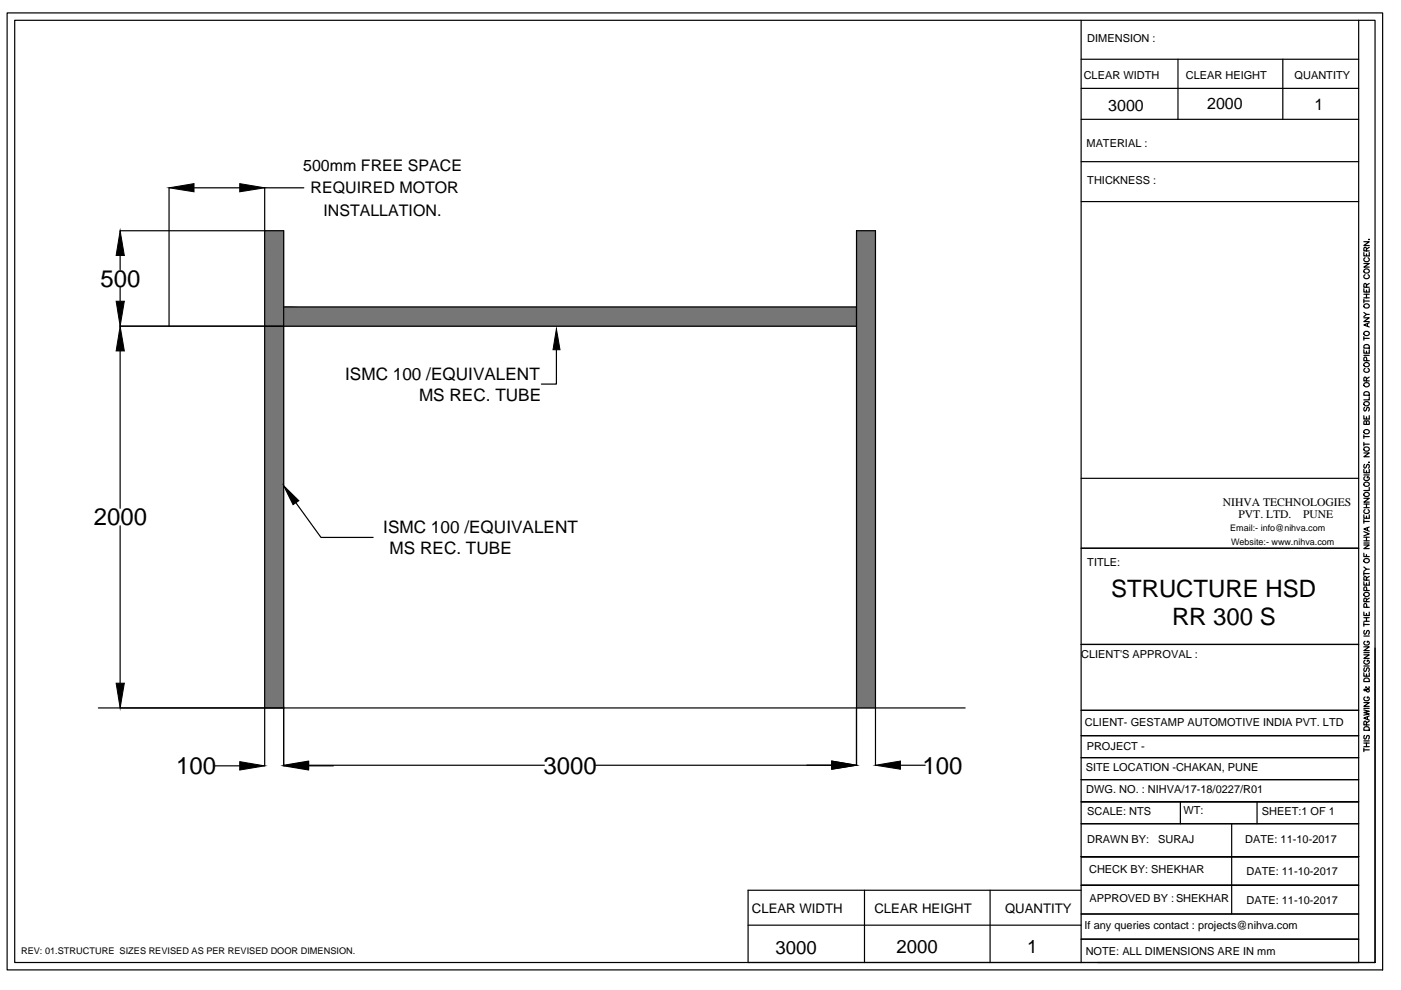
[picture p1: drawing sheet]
<svg xmlns="http://www.w3.org/2000/svg" width="297mm" height="210mm" viewBox="0 0 297 210" stroke-linecap="round" stroke-linejoin="round" font-family="sans-serif">
<!-- layer: 0 -->
<g fill="#767676" stroke="#767676" stroke-width=".21">
<path d="M56.1 48.9v101.2h4zM56.1 48.9h4v101.2z"/>
<path d="M181.6 48.9v101.2h4zM181.6 48.9h4v101.2z"/>
<path d="M60.1 65.1v4.1h121.5zM60.1 65.1h121.5v4.1z"/>
</g>
<g fill="none" stroke="#000" stroke-width=".25">
<path d="M1.5 2.7h291.6v202.9h-291.6zM3.1 4.3h288.4v199.8h-288.4zM229.2 4.3v199.8M229.2 12.6h58.9M229.2 18.7h58.9M249.8 12.6v12.7M272 12.6v12.7M288.1 4.3v199.8h-129.5v-15.3h70.6M35.8 39.8v29.4M41.1 39.8h9.7M56.1 39.8v122.6M56.1 39.8h8.3"/>
<path d="M229.2 25.3h58.9M229.2 34.3h58.9M25.5 48.9h34.6v113.5M25.5 54.2v3M229.2 42.7h58.9M289.2 55.9h1.1l-1.1 .7h1.1M289.2 53.5v.8h1.1v-.8M289.2 51.3h1.1l-1.1 .8h1.1M289.2 57.3a.54 .54 0 0 1 .8-.3 .54 .54 0 0 1 .1 .8 .56 .56 0 0 1-.6 .1 .56 .56 0 0 1-.3-.6zM289.4 58.2a.44 .44 0 0 0-.2 .5 .44 .44 0 0 0 .4 .4h.3a.44 .44 0 0 0 .4-.4 .44 .44 0 0 0-.2-.5M289.4 54.6a.44 .44 0 0 0-.2 .5 .44 .44 0 0 0 .4 .4h.3a.44 .44 0 0 0 .4-.4 .44 .44 0 0 0-.2-.5M289.7 53.2v-.6l-.5-.1v.7h1.1"/>
<path d="M289.7 53.8v.5M290.3 50.7v.1zM290.3 52.4l-.6 .4M25.5 69.2h156.1M25.5 60.9v3M25.5 74.4v33.4M60.1 65.1h121.5M118 74.2v7.2h-3.2M289.2 74.2v.7h1.1v-.7M289.2 67.4h1.1l-1.1 .8h1.1M289.2 61.2v.7h1.1v-.7M289.2 63.4v.8"/>
<path d="M289.2 71.4v.7M289.2 75.3h1.1M289.2 71.7h1.1M289.2 66.2l.5 .5M289.2 63.8h1.1M289.2 63.1h1.1M289.2 62.4h1.1M289.2 77.1a.54 .54 0 0 1 .8-.2 .54 .54 0 0 1 .1 .8 .56 .56 0 0 1-.6 0 .56 .56 0 0 1-.3-.6zM289.2 73.3a.65 .65 0 0 1 1.1 .1v.4h-1.1zM289.4 78.1a.44 .44 0 0 0-.2 .5 .44 .44 0 0 0 .4 .3h.3a.44 .44 0 0 0 .4-.3 .44 .44 0 0 0-.2-.5M289.7 60.9v-.7l-.3-.1-.2 .1v.7h1.1M289.7 61.5v.4"/>
<path d="M289.7 62.4v.7M289.7 74.5v.4M289.8 76.5l-.1-.7h-.5v.7h1.1M289.9 68.6v.6M290.3 68.4l-1.1 .5 1.1 .4M290.3 66.7h-.6l-.5 .4M290.3 80l-.6 .3M290.3 60.1l-.6 .4M289.2 99.5v.7h1.1v-.7M289.2 96h1.1l-1.1 .8h1.1M289.2 88.1v.7h1.1v-.7M289.2 92.2v.7"/>
<path d="M289.2 93.8v.8M289.2 94.2h1.1M289.2 92.6h1.1M289.2 85.4a.58 .58 0 0 1 .7-.3 .58 .58 0 0 1 .4 .7 .58 .58 0 0 1-.7 .2 .58 .58 0 0 1-.4-.6zM289.2 83.3a.65 .65 0 0 1 1.1 .1v.4h-1.1zM289.2 81.4a.58 .58 0 0 1 .7-.3 .58 .58 0 0 1 .4 .7 .58 .58 0 0 1-.7 .2 .58 .58 0 0 1-.4-.6zM289.3 98.5l-.1 .2v.4l.1 .2 .2-.1 .3-.6 .3-.1 .2 .2-.2 .6M289.3 86.3l-.1 .3 .1 .6 .4-.3 .3-.6 .3 .2v.4l-.2 .3M289.7 89.5l.2-.3 .3 .1 .1 .2v.5h-1.1v-.7l.5 .1v.6M289.7 80.8v-.7l-.3-.1-.2 .1v.7h1.1M289.7 88.4v.4M289.7 99.8v.4"/>
<path d="M290.3 97.9v.2zM290.3 84.1v.7h-1.1M25.5 111.5v33.4M62.7 106.6l5.4 7.3h11M229.2 116.2h58.9M229.2 101.4h58.9M289.2 117.3v.7h1.1M289.2 115.6h1.1l-1.1 .7h1.1M289.2 112.7l1.1 .5-1.1 .4M289.2 109.2v.7h1.1v-.7M289.2 105.6h1.1l-1.1 .9h1.1M289.2 110.1v.8"/>
<path d="M289.2 115.1h1.1M289.2 114.7h1.1M289.2 113.9h1.1M289.2 110.6h1.1M289.2 107.6h1.1M289.2 106.9h1.1M289.2 100.7h1.1M289.2 118.6a.58 .58 0 0 1 .7-.2 .58 .58 0 0 1 .4 .7 .58 .58 0 0 1-.7 .2 .58 .58 0 0 1-.4-.7zM289.4 108.1a.42 .42 0 0 0-.2 .4 .42 .42 0 0 0 .4 .4h.3a.42 .42 0 0 0 .4-.4 .42 .42 0 0 0-.2-.4M289.4 101.1l-.2 .2a.56 .56 0 0 0 .6 .6 .56 .56 0 0 0 .5-.7l-.4-.1v.2M289.7 106.9v.7M289.7 109.4v.5"/>
<path d="M289.7 113.9v.8M289.7 117.6v.4M289.9 111.9v.6M290.3 111.7l-1.1 .5 1.1 .4M290.3 103.3v.7h-1.1M288.1 136.6h-58.9h58.9M289.2 138.8h1.1l-1.1 .8h1.1M289.2 137.1h1.1l-1.1 .9h1.1M289.2 129.8v.7h1.1v-.7M289.2 123.3v.8h1.1v-.8M289.2 121.2v.8M289.2 132v.8"/>
<path d="M289.2 138.4h1.1M289.2 134.9h1.1M289.2 132.4h1.1M289.2 131.7h1.1M289.2 131h1.1M289.2 121.6h1.1M289.2 120.2l.5 .5M289.3 133.7l-.1 .3v.4l.1 .1 .2-.1 .3-.6 .3-.1 .2 .3-.2 .5M289.4 140a.44 .44 0 0 0-.2 .5 .44 .44 0 0 0 .4 .3h.3a.42 .42 0 0 0 .4-.4 .42 .42 0 0 0-.4-.4v.3M289.4 136a.42 .42 0 0 0-.2 .4 .42 .42 0 0 0 .4 .4h.3a.4 .4 0 0 0 .4-.4 .4 .4 0 0 0-.4-.4v.2M289.7 127.6v-.7h-.5v.7h1.1M289.7 123v-.7l-.3-.1-.2 .1v.7h1.1"/>
<path d="M289.7 123.6v.5M289.7 130.1v.4M289.7 131v.7M289.8 128.8l-.1-.7-.3-.1-.2 .1v.7h1.1M289.8 125.2l-.1-.7h-.5v.7h1.1M290.3 120.7h-.6l-.5 .4M290.3 126.8l-.6 .4M290.3 122.2l-.6 .4M291.5 137.4v66.7h-58.8M20.9 150.1h183.7M229.2 150.6h58.9M229.2 156h58.9"/>
<path d="M289.2 150.5l1.1 .3-1.1 .3 1.1 .3-1.1 .2M289.2 149h1.1l-1.1 .8h1.1M289.2 142.6v.8h1.1v-.8M289.2 159h1.1M289.2 158.6v.8M289.2 158.3h1.1M289.2 157.6h1.1M289.2 157.1h1.1M289.2 150.2h1.1M289.2 141.2h1.1M289.2 154.3a.65 .65 0 0 1 1.1 .2v.3h-1.1zM289.2 144a.65 .65 0 0 1 1.1 .1v.4h-1.1z"/>
<path d="M289.3 155.9l-.1 .3 .1 .5 .4-.2 .1-.5h.5v.4l-.2 .3M289.3 141.6l-.1 .3v.4h.3l.3-.6 .3-.1 .2 .3-.2 .5M289.4 147.8a.42 .42 0 0 0-.2 .4 .42 .42 0 0 0 .4 .4h.3a.4 .4 0 0 0 .4-.4 .4 .4 0 0 0-.4-.4v.2M289.7 145.6l-.2 .1a.73 .73 0 0 1 .7 1l-.4-.1-.3-.4h-.3v.1l.1 .2 .5-.2 .5-.4-.1-.3M289.7 153.7v-.7l-.3-.1-.2 .1v.7h1.1M289.7 142.9v.5M289.7 157.6v.7M289.9 152v.5M290.3 151.8l-1.1 .5 1.1 .4M290.3 152.9l-.6 .4M45.6 162.4h5.2M65.4 162.2h50"/>
<path d="M65.4 162.4h5.3M126.3 162.2h50M181.6 162.2v-113.3h4v113.3M190.9 162.2h5.3M229.2 160.6h58.9M229.2 165.3h58.9M229.2 174.7h58.9M250.3 170v4.7M261.1 174.7v19.1M266.5 170v4.7M288.1 170h-58.9h58.9M158.6 196.2h70.6"/>
<path d="M183.3 188.8v15.3M209.9 188.8v15.3M229.2 181.6h58.9M229.2 193.8h58.9M229.2 199.1h58.9M288.1 181.6h-58.9h58.9M288.1 187.7h-58.9h58.9"/>
<circle cx="289.7" cy="64.9" r=".53"/>
<circle cx="289.7" cy="70.7" r=".54"/>
<circle cx="289.7" cy="95.2" r=".54"/>
<circle cx="289.7" cy="91.5" r=".54"/>
<circle cx="289.7" cy="104.8" r=".53"/>
<circle cx="289.7" cy="102.7" r=".53"/>
<circle cx="289.7" cy="126" r=".54"/>
</g>
<g fill="#000" stroke="#000" stroke-width=".21">
<path d="M35.8 39.8l5.3-.9v1.8zM50.8 38.9l5.3 .9-5.3 .9zM25.5 48.9l.9 5.3h-1.8zM24.6 63.9h1.8l-.9 5.3zM25.5 69.2l.9 5.2h-1.8zM118 69.7l.7 4.5h-1.5zM60.1 103l3.3 3.2-1.3 .8zM24.6 144.9h1.8l-.9 5.2zM50.8 161.5l5.3 .9-5.3 .9zM60.1 162.2l5.3-.8v1.7zM60.1 162.4l5.3-.9v1.8zM176.3 161.4l5.3 .8-5.3 .9z"/>
<path d="M185.6 162.2l5.3-.8v1.7z"/>
</g>
<g font-size="5.1">
<text x="21.3" y="60.8">500</text>
<text x="19.9" y="111.4">2000</text>
<text x="235.6" y="126.5">STRUCTURE HSD</text>
<text x="248.5" y="132.6">RR 300 S</text>
<text x="37.3" y="164.2">100</text>
<text x="115.2" y="164">3000</text>
<text x="195.6" y="164">100</text>
</g>
<g font-size="3.9">
<text x="164.5" y="202.2">3000</text>
<text x="190.1" y="202.1">2000</text>
<text x="217.7" y="202.1">1</text>
</g>
<g font-size="3.6">
<text x="73.2" y="80.5">ISMC 100 /EQUIVALENT</text>
<text x="88.8" y="84.9">MS REC. TUBE</text>
<text x="81.3" y="113.1">ISMC 100 /EQUIVALENT</text>
<text x="82.6" y="117.5">MS REC. TUBE</text>
</g>
<g font-size="3.4">
<text x="235" y="23.5">3000</text>
<text x="255.9" y="23.2">2000</text>
<text x="278.7" y="23.3">1</text>
<text x="64.3" y="36.2">500mm FREE SPACE</text>
<text x="65.9" y="41">REQUIRED MOTOR</text>
<text x="68.6" y="45.7">INSTALLATION.</text>
</g>
<g font-size="2.8">
<text x="159.4" y="193.6">CLEAR WIDTH</text>
<text x="185.4" y="193.6">CLEAR HEIGHT</text>
<text x="213.1" y="193.6">QUANTITY</text>
</g>
<g font-size="2.5">
<text x="259.3" y="107.3">NIHVA TECHNOLOGIES</text>
<text x="262.6" y="109.8">PVT. LTD.</text>
<text x="276.3" y="109.8">PUNE</text>
</g>
<g font-size="2.3">
<text x="230.5" y="9">DIMENSION :</text>
<text x="229.8" y="16.7">CLEAR WIDTH</text>
<text x="251.4" y="16.7">CLEAR HEIGHT</text>
<text x="274.5" y="16.7">QUANTITY</text>
<text x="230.4" y="31.1">MATERIAL :</text>
<text x="230.5" y="39.1">THICKNESS :</text>
<text x="230.5" y="120">TITLE:</text>
<text x="229.2" y="139.4">CLIENT'S APPROVAL :</text>
<text x="230" y="154">CLIENT- GESTAMP AUTOMOTIVE INDIA PVT. LTD</text>
<text x="230.4" y="159">PROJECT -</text>
<text x="230.2" y="163.6">SITE LOCATION -CHAKAN, PUNE</text>
<text x="230.3" y="168.2">DWG. NO. : NIHVA/17-18/0227/R01</text>
<text x="230.5" y="172.8">SCALE: NTS</text>
<text x="250.9" y="172.7">WT:</text>
<text x="267.5" y="172.8">SHEET:1 OF 1</text>
<text x="230.5" y="178.6">DRAWN BY:</text>
<text x="245.6" y="178.8">SURAJ</text>
<text x="264" y="178.6">DATE: 11-10-2017</text>
<text x="230.9" y="185.2">CHECK BY: SHEKHAR</text>
<text x="264.3" y="185.5">DATE: 11-10-2017</text>
<text x="231" y="191.3">APPROVED BY :SHEKHAR</text>
<text x="264.3" y="191.6">DATE: 11-10-2017</text>
<text x="229.9" y="197">If any queries contact : projects@nihva.com</text>
<text x="230.2" y="202.5">NOTE: ALL DIMENSIONS ARE IN mm</text>
</g>
<g font-size="1.9">
<text x="260.8" y="112.7">Email:- info@nihva.com</text>
<text x="261" y="115.5">Website:- www.nihva.com</text>
<text x="4.5" y="202.3">REV: 01.STRUCTURE SIZES REVISED AS PER REVISED DOOR DIMENSION.</text>
</g>
</svg>
